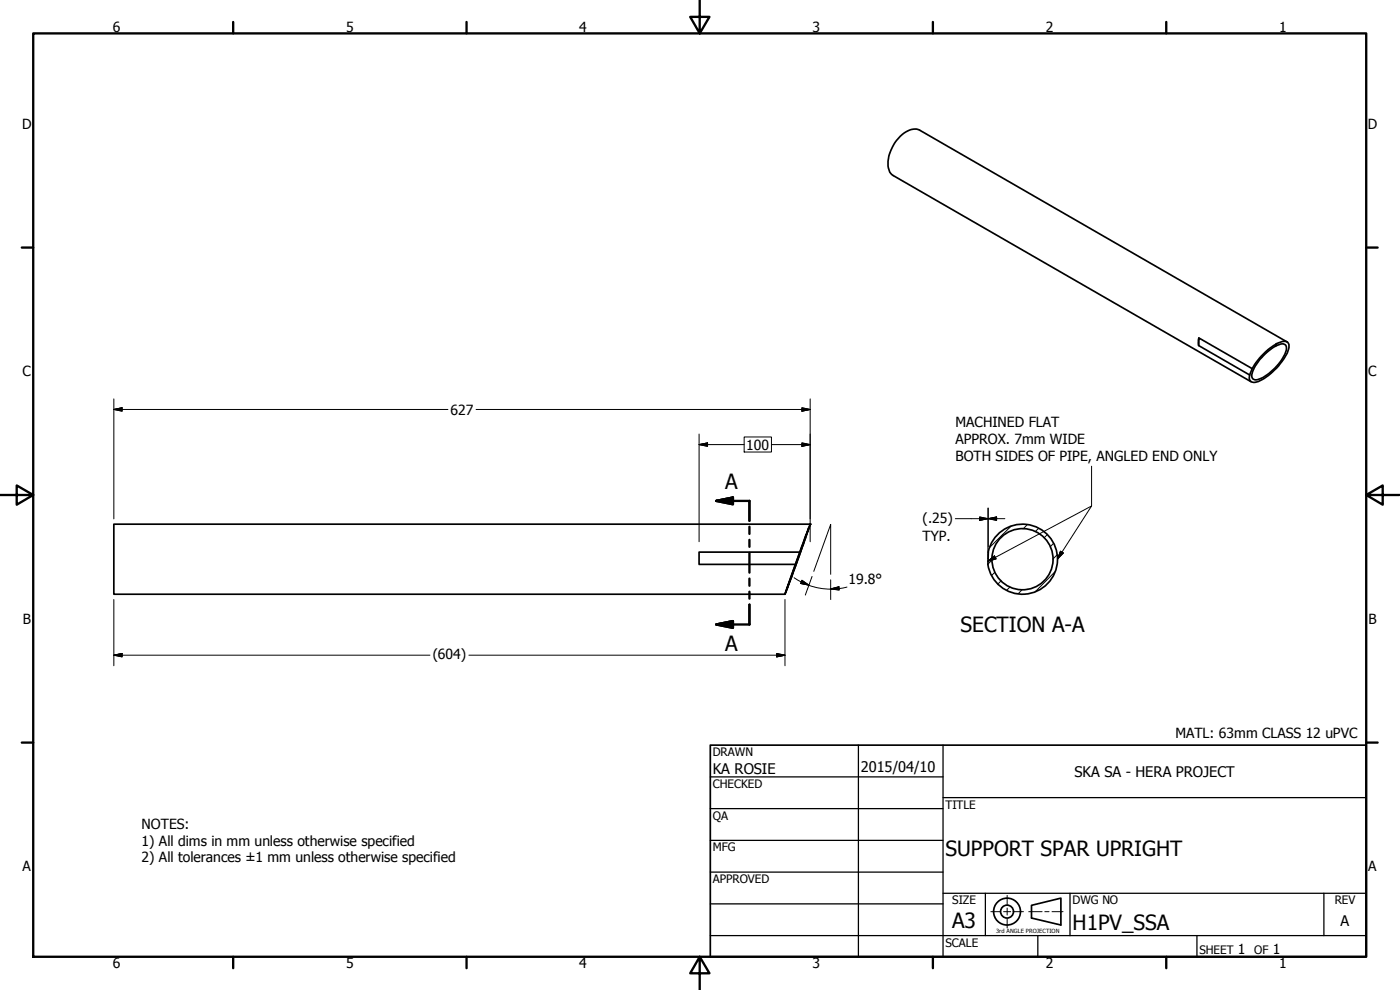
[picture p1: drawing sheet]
<svg xmlns="http://www.w3.org/2000/svg" width="420mm" height="297mm" viewBox="0 0 420 297" stroke-linecap="round" stroke-linejoin="round" font-family="sans-serif">
<!-- layer: Visible (ANSI) -->
<g fill="none" stroke="#000" stroke-width=".51">
<path d="M359.8 101.4l-.1 2.3M375.8 110.6a18.1 18.1 0 0 1 9-8.1 1.55 1.55 0 0 1 1.8 .4 1.55 1.55 0 0 1 .1 1.9 17.6 17.6 0 0 1-9.6 9.8 1.54 1.54 0 0 1-1.8-.3 1.54 1.54 0 0 1-.3-1.8M375.8 110.6l-16-9.2-.1 2.3 15.3 8.8M375.8 110.6l-.8 1.9M379.2 106.7a9.8 9.8 0 0 1 5.9-3.5 1.56 1.56 0 0 1 .7 2.4 15.4 15.4 0 0 1-8.4 8.3 1.31 1.31 0 0 1-1.5-.3 1.31 1.31 0 0 1-.1-1.6 12 12 0 0 1 3.4-5.3zM386.3 102.6l-110.3-63.6a5.3 5.3 0 0 0-5.8 1.9 10.9 10.9 0 0 0-3.4 10.1l.5 1.1 .8 .6 107.4 61.8M242.6 158.7l-6.5 18.3zM243.1 157.3l-7.5 21 3.1-9M243.1 157.3l-3.1 8.4M243.1 157.3h-208.9v21h201.4M240 165.7h-30.2v3.6h28.9M240 165.7l-1.3 3.6"/>
<circle cx="306.9" cy="167.8" r="10.5"/>
<circle cx="306.9" cy="167.8" r="9.2"/>
</g>
<circle cx="243.1" cy="157.3" r=".25" fill="#000"/>
<!-- layer: Section Line (ANSI) -->
<path d="M214.9 150.3l5.1-1v2zM214.9 150.3h10v6M224.9 158v2.2M224.9 162v2.1M224.9 165.8v6M224.9 173.6v2.2M224.9 177.5v2.1M214.9 187.4l5.1-1v2zM224.9 181.4v6h-10" fill="none" stroke="#000" stroke-width=".7"/>
<path d="M214.9 150.3l5.1-1zM214.9 150.3l5.1-1v2zM214.9 187.4l5.1-1zM214.9 187.4l5.1-1v2z" fill="#000" stroke="#000" stroke-width=".7"/>
<!-- layer: Border (ANSI) -->
<g fill="none" stroke="#000" stroke-width=".7">
<path d="M10 10h400v277.1h-400zM70 6.6v3.4M140 6.6v3.4M210 0v10l-2.9-4.9h5.8l-2.9 4.9M280 6.6v3.4M350 6.6v3.4M6.5 74.3h3.5M410 74.3h3.4M0 148.5h10l-5-2.8v5.7l5-2.9M410 148.5l5 2.9v-5.7l-5 2.8h10M6.5 222.8h3.5M410 222.8h3.4"/>
<path d="M70 287.1v3.4M140 287.1v3.4M210 287.1l2.9 4.9h-5.8l2.9-4.9v9.9M280 287.1v3.4M350 287.1v3.4"/>
</g>
<!-- layer: Title (ANSI) -->
<g fill="none" stroke="#000" stroke-width=".38">
<path d="M213.2 233.1h69.8M257.6 223.6v63.5M283 239.3h127M283 223.6v63.5M213.2 242.6h69.8M213.2 252.1h69.8M213.2 261.7h69.8M213.2 271.2h69.8M283 268h127M295.7 268v12.7M321.1 268v12.7M397.3 268v12.7"/>
<path d="M213.2 280.7h196.8M311.5 280.7v6.4M359.2 280.7v6.4"/>
</g>
<path d="M213.2 223.6h196.8v63.5h-196.8z" fill="none" stroke="#000" stroke-width=".51"/>
<!-- layer: Hatch (ANSI) -->
<path d="M303.4 157.9l-6.3 6.3M308.3 157.4l-1.2 1.3M311.7 158.5l-1 1M297.8 168l-1.3 1.3M298.6 171.7l-1 .9M300.5 174.2l-1 1M303.1 176.1l-1 1M306.8 176.9l-1.2 1.3M314.3 160.5l-.9 .8M316.2 163l-1 1.1M316.6 171.6l-5.9 5.9M317.2 166.5l-1.2 1.3" fill="none" stroke="#000" stroke-width=".3"/>
<!-- layer: Sketch Geometry (ANSI) -->
<path d="M244.2 171.4l5.1-14.1v15M297.4 273.5h2.7M301.2 273.5h2.1M302.3 268.7v2.7M302.3 272.5v2.1M302.3 275.6v2.8M304.4 273.5h2.7M308.7 273.5h4M313.6 273.5h1.2M315.7 273.5h3.3" fill="none" stroke="#000" stroke-width=".3"/>
<!-- layer: Dimension (ANSI) -->
<g fill="none" stroke="#000" stroke-width=".3">
<path d="M34.2 119.7v36M243.1 119.7v42.8M34.2 122.9l2.4-.5v1zM34.2 122.9h100.2M142.9 122.9h100.2M209.8 133.4l2.5-.5v1zM209.8 133.4h13.5M209.8 130.2v32.3M223.3 131.1h8.2v4.5h-8.2zM231.5 133.4h11.6M240.7 122.4l2.4 .5-2.4 .5zM240.7 132.9l2.4 .5-2.4 .5z"/>
<path d="M286.7 155.6h9.8M294 155.1l2.5 .5-2.5 .5zM296.5 152.4v15.4M296.6 155.6l2.5-.5v1zM296.6 155.6h5M296.6 152.4v11.7M34.2 179.9v19.9M235.6 179.9v19.9M238.3 173.3l2.2 1.3M240.5 174.5l2.3 1.1M240.7 174.1l2.1 1.5-2.5-.5zM242.8 175.6a19.4 19.4 0 0 0 6.5 1.2"/>
<path d="M243.7 173l-2 5.5M249.3 176.7l2.5-.6v.9zM249.3 174v5.9M254.2 176.2l-2.4 .4-2.5 .1M34.2 196.6l2.4-.5v1zM34.2 196.6h94.8M140.7 196.6h94.9M233.1 196.1l2.5 .5-2.5 .5z"/>
</g>
<g fill="#000" stroke="#000" stroke-width=".3">
<path d="M34.2 122.9l2.4-.5zM34.2 122.9l2.4-.5v1zM209.8 133.4l2.5-.5zM209.8 133.4l2.5-.5v1zM240.7 123.4l2.4-.5zM240.7 122.4l2.4 .5-2.4 .5zM240.7 133.9l2.4-.5zM240.7 132.9l2.4 .5-2.4 .5zM294 156.1l2.5-.5zM294 155.1l2.5 .5-2.5 .5zM296.6 155.6l2.5-.5zM296.6 155.6l2.5-.5v1z"/>
<path d="M240.3 175.1l2.5 .5zM240.7 174.1l2.1 1.5-2.5-.5zM249.3 176.7l2.5-.6zM249.3 176.7l2.5-.6v.9zM34.2 196.6l2.4-.5zM34.2 196.6l2.4-.5v1zM233.1 197.1l2.5-.5zM233.1 196.1l2.5 .5-2.5 .5z"/>
</g>
<!-- layer: Symbol (ANSI) -->
<path d="M327.6 139.9v11.9l-10.2 16M327.6 151.8l-31.1 16.6M296.5 168.4l1.9-1.6 .6 .9zM318.3 165.4l.9 .5-1.8 1.9z" fill="none" stroke="#000" stroke-width=".3"/>
<path d="M296.5 168.4l1.9-1.6zM296.5 168.4l1.9-1.6 .6 .9zM318.3 165.4l-.9 2.4zM318.3 165.4l.9 .5-1.8 1.9z" fill="#000" stroke="#000" stroke-width=".3"/>
<!-- layer: Sketch Geometry (ANSI) -->
<g fill="none" stroke="#000" stroke-width=".51">
<path d="M309.6 271.6l8.8-2.1v8l-8.8-2.1z"/>
<circle cx="302.2" cy="273.5" r="4"/>
<circle cx="302.2" cy="273.5" r="1.94"/>
</g>
<g font-size="6.3">
<text x="217.6" y="146.8">A</text>
<text x="288.3" y="189.7">SECTION A-A</text>
<text x="217.6" y="195.4">A</text>
<text x="283.8" y="257">SUPPORT SPAR UPRIGHT</text>
<text x="285.8" y="278.6">A3</text>
<text x="321.9" y="279">H1PV_SSA</text>
</g>
<g font-size="4.4">
<text x="213.9" y="232.2">KA ROSIE</text>
<text x="258.4" y="231.6">2015/04/10</text>
<text x="322.5" y="233">SKA SA - HERA PROJECT</text>
<text x="402.3" y="277.9">A</text>
</g>
<g font-size="4.2">
<text x="33.8" y="9.6">6</text>
<text x="103.9" y="9.6">5</text>
<text x="173.9" y="9.6">4</text>
<text x="243.8" y="9.6">3</text>
<text x="313.9" y="9.6">2</text>
<text x="383.9" y="9.6">1</text>
<text x="6.7" y="38.7">D</text>
<text x="410.5" y="38.7">D</text>
<text x="6.8" y="113">C</text>
<text x="410.7" y="113">C</text>
<text x="135.2" y="124.4">627</text>
<text x="286.8" y="128.3">MACHINED FLAT</text>
<text x="224" y="134.9">100</text>
<text x="286.8" y="133.3">APPROX. 7mm WIDE</text>
<text x="286.8" y="138.3">BOTH SIDES OF PIPE, ANGLED END ONLY</text>
<text x="276.9" y="156.8">(.25)</text>
<text x="276.9" y="162.2">TYP.</text>
<text x="254.6" y="175.2">19.8°</text>
<text x="6.9" y="187.2">B</text>
<text x="410.7" y="187.2">B</text>
<text x="129.9" y="197.8">(604)</text>
<text x="352.7" y="221.4">MATL: 63mm CLASS 12 uPVC</text>
<text x="42.5" y="248.7">NOTES:</text>
<text x="42.5" y="253.7">1) All dims in mm unless otherwise specified</text>
<text x="6.8" y="261.4">A</text>
<text x="42.5" y="258.7">2) All tolerances ±1 mm unless otherwise specified</text>
<text x="410.7" y="261.4">A</text>
<text x="371.5" y="286.2">1</text>
<text x="382" y="286.2">1</text>
<text x="33.8" y="290.5">6</text>
<text x="103.9" y="290.5">5</text>
<text x="173.9" y="290.5">4</text>
<text x="243.8" y="290.5">3</text>
<text x="313.9" y="290.5">2</text>
<text x="383.9" y="290.5">1</text>
</g>
<g font-size="3.5">
<text x="213.9" y="226.9">DRAWN</text>
<text x="213.9" y="236.4">CHECKED</text>
<text x="213.9" y="245.9">QA</text>
<text x="283.8" y="242.6">TITLE</text>
<text x="213.9" y="255.4">MFG</text>
<text x="213.9" y="265">APPROVED</text>
<text x="285.8" y="271.3">SIZE</text>
<text x="321.9" y="271.3">DWG NO</text>
<text x="400.6" y="271.3">REV</text>
<text x="283.8" y="284">SCALE</text>
<text x="360" y="286.2">SHEET</text>
<text x="376.4" y="286.2">OF</text>
</g>
<text font-size="1.7" x="299" y="280">3rd ANGLE PROJECTION</text>
</svg>
